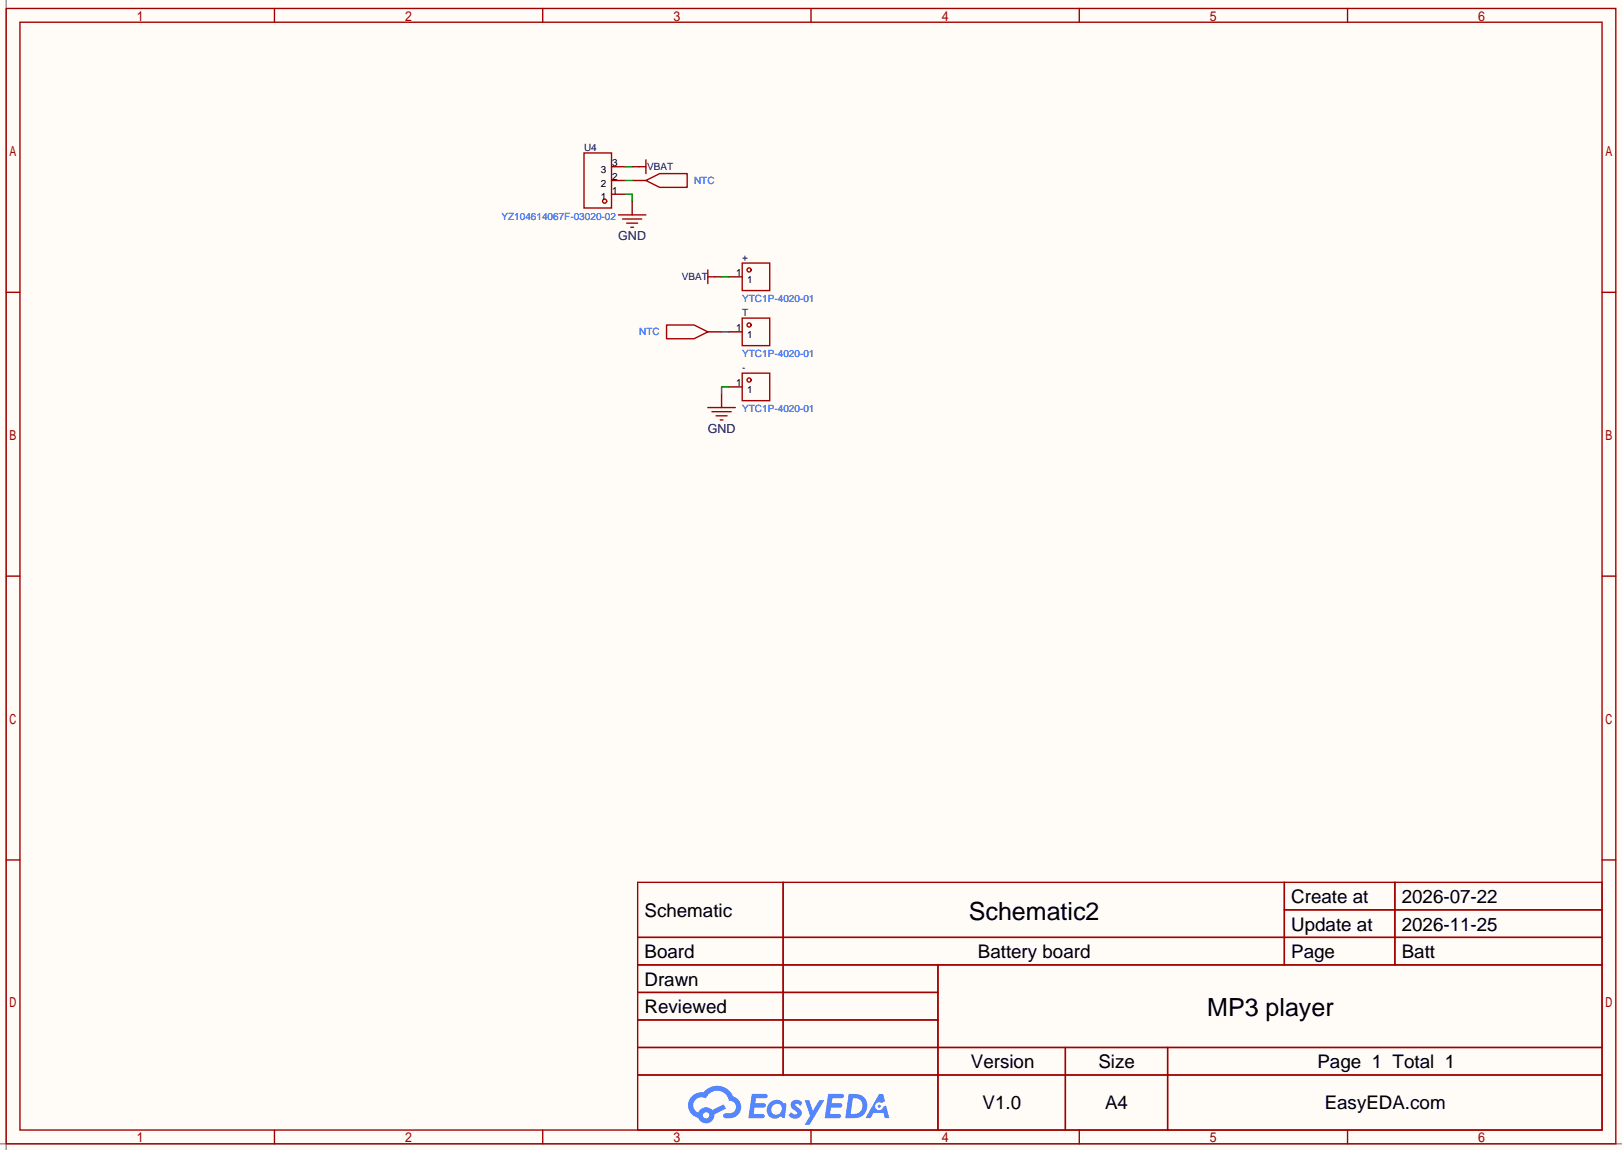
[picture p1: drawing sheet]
<svg xmlns="http://www.w3.org/2000/svg" width="299mm" height="212mm" viewBox="0 0 299 212" stroke-linecap="round" stroke-linejoin="round" font-family="sans-serif">
<path d="M0 0h299.5v212.3h-299.5z" fill="#fffcf7"/>
<path d="M1.1 0v212.3M0 211.1h299.5" fill="none" stroke="#999" stroke-width=".25"/>
<g fill="none" stroke="#a10000" stroke-width=".25">
<path d="M1.1 1.6h297.2v209.5h-297.2zM3.7 4.1h292.1v204.5h-292.1zM50.7 1.6v2.5M100.2 1.6v2.5M149.7 1.6v2.5M199.3 1.6v2.5M248.8 1.6v2.5M1.1 54h2.6M295.8 54h2.5M1.1 106.3h2.6M295.8 106.3h2.5M1.1 158.7h2.6"/>
<path d="M295.8 158.7h2.5M117.7 162.9h178.1v45.7h-178.1zM117.7 173h178.1M117.7 178.1h178.1M144.6 162.9v35.5M173.2 178.1v30.5M237.1 162.9v15.2M237.1 167.9h58.7M257.5 162.9v15.2M117.7 183.2h55.5M117.7 193.3h178.1M117.7 188.3h55.5"/>
<path d="M117.7 198.4h178.1M196.7 193.3v15.3M215.6 193.3v15.3M50.7 208.6v2.5M100.2 208.6v2.5M149.7 208.6v2.5M199.3 208.6v2.5M248.8 208.6v2.5"/>
</g>
<g fill="#5487ff">
<path d="M146.3 203.2a1.3 1.3 0 0 1 1.8 .3l-.4 .7a.54 .54 0 0 0-.9-.3l.1 .2a1.58 1.58 0 0 1 1.1 1.6 1.43 1.43 0 0 1-2.5 .1l.6-.5a.64 .64 0 0 0 .5 .4 .64 .64 0 0 0 .6-.2l-.1-.3a1.6 1.6 0 0 1-1.1-1.5z"/>
<path d="M148.6 203.1h.8l.7 1.9 1.2-1.9h.9l-2.7 4.5h-.9l.9-1.7z"/>
<path d="M138.8 201.9h1.6a1.31 1.31 0 0 1 1.3 .2 .4 .4 0 0 1-.4 .6h-1.7l-.2 .9h1.7a.4 .4 0 0 1 .3 .5 .4 .4 0 0 1-.4 .3h-1.7l-.1 1.2h.8a1.23 1.23 0 0 1 1.1 .2 .39 .39 0 0 1-.3 .6h-2.6z"/>
<path d="M152.9 201.9h1.6a1.32 1.32 0 0 1 1.3 .2 .39 .39 0 0 1-.4 .6h-1.7l-.2 .9h1.7a.4 .4 0 0 1 .3 .5 .4 .4 0 0 1-.4 .3h-1.7l-.1 1.2h.8a1.23 1.23 0 0 1 1.1 .2 .39 .39 0 0 1-.3 .6h-2.6z"/>
<path d="M162.3 201.9h.7l.4 1.4-.7 .3a.75 .75 0 0 0-1.1 .3 .75 .75 0 0 0 .5 1 .75 .75 0 0 0 1-.6l.5-.3 .6 2.4h-.8l-.3-1h-1.8l-.6 1h-.9z"/>
<path d="M156.7 201.9l-.6 4.5h1.4a2.27 2.27 0 0 0 2.6-2.3 2.27 2.27 0 0 0-2.7-2.2zM157.5 202.7a1.5 1.5 0 0 1 1.8 1.5 1.5 1.5 0 0 1-2 1.4h-.2z"/>
<path d="M142.1 203.5a1.62 1.62 0 0 0-.4 2.1 1.62 1.62 0 0 0 2.1 .7l.3-.3 .4 .3 .4 .1 .3-2.5-.2-.3h-.4a1.58 1.58 0 0 0-2.5-.1zM142.7 204.1a.99 .99 0 0 1 1.6 .2 .99 .99 0 0 1-.8 1.4 .94 .94 0 0 1-1.1-.5 .94 .94 0 0 1 .3-1.1z"/>
<path d="M127.8 202.3a2.37 2.37 0 0 0 1.1 4 1.54 1.54 0 0 0 1.8 1 1.54 1.54 0 0 0 1.2-1.6l2.2-1.1-.5-.8-2.1 1.1a1.57 1.57 0 0 0-2.6 .5 1.5 1.5 0 0 1-.7-2.1 1.5 1.5 0 0 1 2.1-.6 2.23 2.23 0 0 1 2.3-1.4 2.23 2.23 0 0 1 2 1.9 1.16 1.16 0 0 1 1.3 1 1.16 1.16 0 0 1-1.1 1.3h-.7a.47 .47 0 0 0-.6 .4 .47 .47 0 0 0 .5 .5 2.23 2.23 0 0 0 2.2-.6 2.23 2.23 0 0 0 .4-2.3 2.16 2.16 0 0 0-1.3-1.2 3.2 3.2 0 0 0-5.4-.7l-1.1 .1zM129.8 205.9a.58 .58 0 0 1 1.1 0 .58 .58 0 0 1-1.1 0z"/>
<circle cx="162.3" cy="204.2" r=".28"/>
</g>
<path d="M112.9 30.8h2.5M112.9 33.3h2.5M112.9 35.9h2.5M116.7 30.8h1.3M116.7 37.1v2.6M116.7 33.3h2.6M132 51.1h1.2M134.5 51.1h2.5M130.7 61.3h2.5M133.2 72.7v2.5M134.5 61.3h2.5M134.5 71.4h2.5" fill="none" stroke="#870000" stroke-width=".25"/>
<g fill="none" stroke="#a10000" stroke-width=".25">
<path d="M107.8 28.2h5.1v10.2h-5.1zM114.2 39.7h5.1M118 30.8h1.3M119.3 33.3l2.5-1.3h5.1v2.6h-5.1zM119.3 29.5v2.5M114.9 40.4h3.6M115.7 41.2h2M116.5 41.9h.5M123.1 60h5l2.6 1.3-2.6 1.2h-5zM130.7 49.8v2.6M130.7 51.1h1.3M137 48.6h5.1v5h-5.1z"/>
<path d="M137 58.7h5.1v5.1h-5.1zM130.7 75.2h5.1M131.4 76h3.6M132.2 76.7h2M133 77.5h.5M137 68.9h5.1v5.1h-5.1z"/>
<circle cx="111.6" cy="37.1" r=".38"/>
<circle cx="138.3" cy="49.8" r=".38"/>
<circle cx="138.3" cy="60" r=".38"/>
<circle cx="138.3" cy="70.1" r=".38"/>
</g>
<path d="M115.4 30.8h1.3M115.4 33.3h1.3M115.4 35.9h1.3v1.2M133.2 51.1h1.3M133.2 61.3h1.3M134.5 71.4h-1.3v1.3" fill="none" stroke="#008700" stroke-width=".25"/>
<g font-size="4.6">
<text x="178.9" y="169.8">Schematic2</text>
<text x="222.9" y="187.6">MP3 player</text>
</g>
<g font-size="3.5">
<text x="238.4" y="166.7">Create at</text>
<text x="258.8" y="166.7">2026-07-22</text>
<text x="119" y="169.2">Schematic</text>
<text x="238.4" y="171.7">Update at</text>
<text x="258.8" y="171.7">2026-11-25</text>
<text x="119" y="176.8">Board</text>
<text x="180.5" y="176.8">Battery board</text>
<text x="238.4" y="176.8">Page</text>
<text x="258.8" y="176.8">Batt</text>
<text x="119" y="181.9">Drawn</text>
<text x="119" y="187">Reviewed</text>
<text x="179.3" y="197.1">Version</text>
<text x="202.8" y="197.1">Size</text>
<text x="243.2" y="197.1">Page 1 Total 1</text>
<text x="181.4" y="204.8">V1.0</text>
<text x="204" y="204.8">A4</text>
<text x="244.6" y="204.8">EasyEDA.com</text>
</g>
<g font-size="2.3" fill="#000080">
<text x="114.1" y="44.3">GND</text>
<text x="130.7" y="79.8">GND</text>
</g>
<g font-size="1.8" fill="#000080">
<text x="107.8" y="27.9">U4</text>
<text x="119.5" y="31.4">VBAT</text>
<text x="125.9" y="51.7">VBAT</text>
<text x="137" y="48.2">+</text>
<text x="137" y="58.3">T</text>
<text x="137" y="68.5">-</text>
</g>
<g font-size="1.8">
<text x="110.9" y="34.4">2</text>
<text x="110.9" y="31.9">3</text>
<text x="113" y="35.7">1</text>
<text x="113" y="33.2">2</text>
<text x="113" y="30.6">3</text>
<text x="110.9" y="37">1</text>
<text x="135.9" y="51">1</text>
<text x="138" y="52.2">1</text>
<text x="135.9" y="61.1">1</text>
<text x="138" y="62.4">1</text>
<text x="135.9" y="71.3">1</text>
<text x="138" y="72.5">1</text>
</g>
<g font-size="1.8" fill="#00f">
<text x="128.1" y="34">NTC</text>
<text x="92.6" y="40.6">YZ104614067F-03020-02</text>
<text x="137" y="55.8">YTC1P-4020-01</text>
<text x="118" y="61.9">NTC</text>
<text x="137" y="66">YTC1P-4020-01</text>
<text x="137" y="76.1">YTC1P-4020-01</text>
</g>
</svg>
